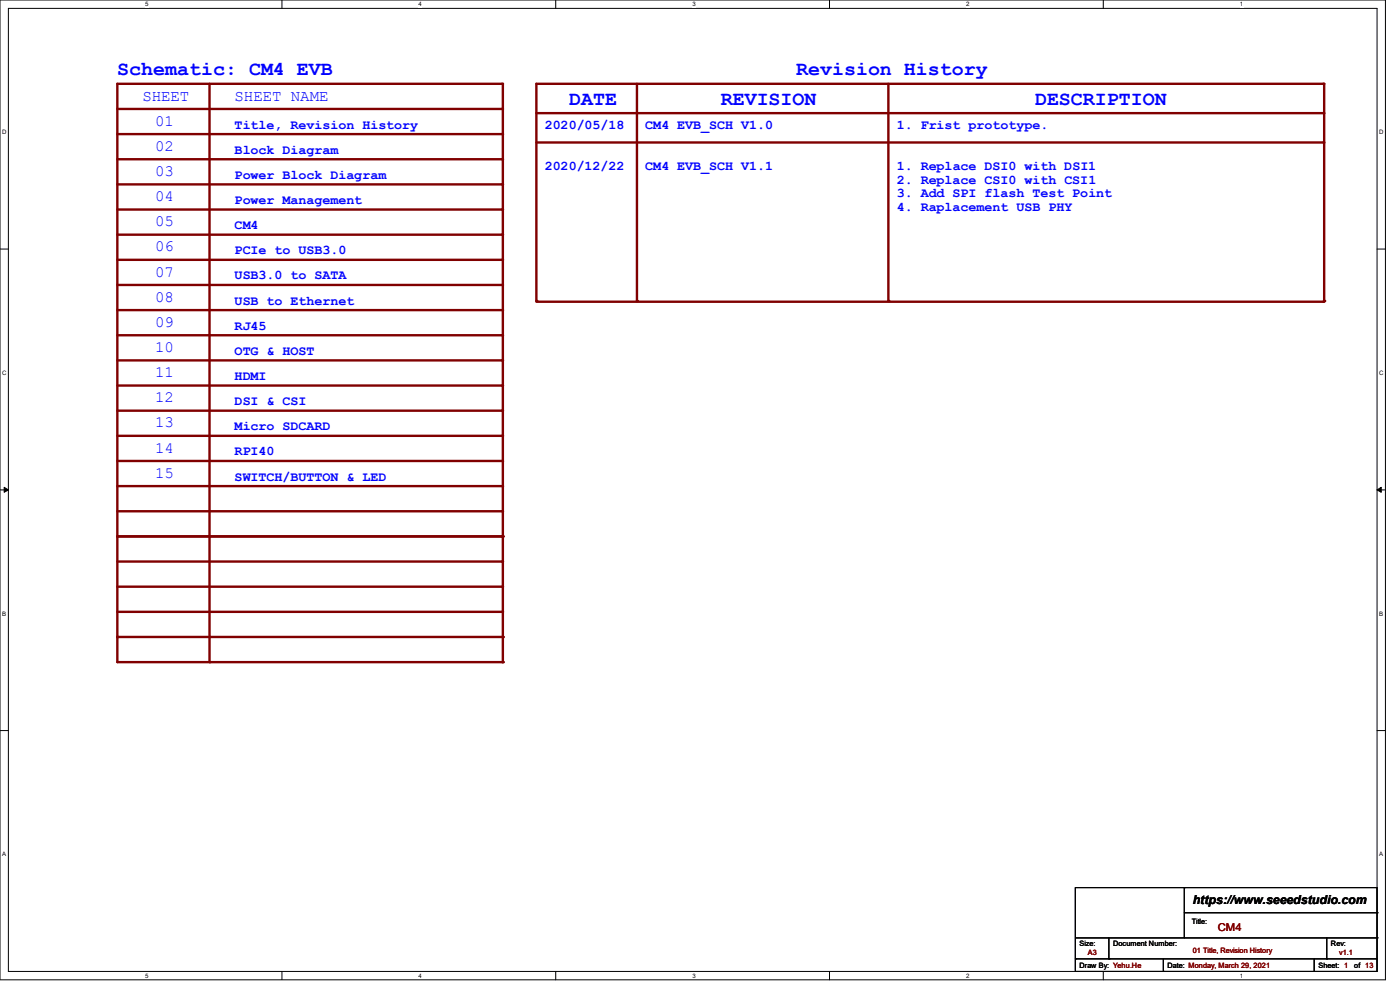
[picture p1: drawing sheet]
<svg xmlns="http://www.w3.org/2000/svg" width="297mm" height="210mm" viewBox="0 0 297 210" stroke-linecap="round" stroke-linejoin="round" font-family="sans-serif">
<path d="M0 0h293.9v207.9h-293.9zM1.8 1.8h290.3v204.3h-290.3z" fill="none" stroke="#000" stroke-width=".21"/>
<g fill="#fff">
<path d="M30.8 .2h.7v1.4h-.7z"/>
<path d="M30.8 206.2h.7v1.4h-.7z"/>
</g>
<path d="M59.8 0v1.8M59.8 206.1v1.8" fill="none" stroke="#000" stroke-width=".21"/>
<g fill="#fff">
<path d="M88.8 .2h.7v1.4h-.7z"/>
<path d="M88.8 206.2h.7v1.4h-.7z"/>
</g>
<path d="M117.9 0v1.8M117.9 206.1v1.8" fill="none" stroke="#000" stroke-width=".21"/>
<g fill="#fff">
<path d="M146.9 .2h.7v1.4h-.7z"/>
<path d="M146.9 206.2h.7v1.4h-.7z"/>
</g>
<path d="M176 0v1.8M176 206.1v1.8" fill="none" stroke="#000" stroke-width=".21"/>
<g fill="#fff">
<path d="M205 .2h.7v1.4h-.7z"/>
<path d="M205 206.2h.7v1.4h-.7z"/>
</g>
<path d="M234.1 0v1.8M234.1 206.1v1.8" fill="none" stroke="#000" stroke-width=".21"/>
<g fill="#fff">
<path d="M263.1 .2h.6v1.4h-.6z"/>
<path d="M263.1 206.2h.6v1.4h-.6z"/>
<path d="M.5 27.3h.9v1.4h-.9z"/>
<path d="M292.6 27.3h.9v1.4h-.9z"/>
<path d="M.5 78.4h.9v1.4h-.9z"/>
<path d="M292.6 78.4h.9v1.4h-.9z"/>
</g>
<path d="M0 52.8h1.8M292.1 52.8h1.8" fill="none" stroke="#000" stroke-width=".21"/>
<g fill="#fff">
<path d="M.5 129.5h.8v1.4h-.8z"/>
<path d="M292.6 129.5h.8v1.4h-.8z"/>
</g>
<path d="M0 103.9h1.8M292.1 103.9h1.8" fill="none" stroke="#000" stroke-width=".21"/>
<path d="M.9 103.4l.9 .5-.9 .5zM292.1 103.9l.9-.5v1z" fill="#000" stroke="#000" stroke-width=".21"/>
<g fill="#fff">
<path d="M.5 180.5h.8v1.4h-.8z"/>
<path d="M292.6 180.5h.8v1.4h-.8z"/>
</g>
<path d="M0 155h1.8M292.1 155h1.8" fill="none" stroke="#000" stroke-width=".21"/>
<path d="M24.9 17.8h81.6" fill="none" stroke="#800000" stroke-width=".51"/>
<circle cx="106.5" cy="17.8" r=".25" fill="#800000"/>
<path d="M113.8 17.8h167" fill="none" stroke="#800000" stroke-width=".51"/>
<circle cx="280.8" cy="17.8" r=".25" fill="#800000"/>
<path d="M24.9 23.1h81.6" fill="none" stroke="#800000" stroke-width=".51"/>
<circle cx="106.5" cy="23.1" r=".25" fill="#800000"/>
<path d="M113.8 24h167" fill="none" stroke="#800000" stroke-width=".51"/>
<circle cx="280.8" cy="24" r=".25" fill="#800000"/>
<path d="M24.9 28.4h81.6" fill="none" stroke="#800000" stroke-width=".51"/>
<circle cx="106.5" cy="28.4" r=".25" fill="#800000"/>
<path d="M24.9 33.8h81.6" fill="none" stroke="#800000" stroke-width=".51"/>
<circle cx="106.5" cy="33.8" r=".25" fill="#800000"/>
<path d="M24.9 39.1h81.6" fill="none" stroke="#800000" stroke-width=".51"/>
<circle cx="106.5" cy="39.1" r=".25" fill="#800000"/>
<path d="M113.8 30.2h167" fill="none" stroke="#800000" stroke-width=".51"/>
<circle cx="280.8" cy="30.2" r=".25" fill="#800000"/>
<path d="M24.9 44.4h81.6" fill="none" stroke="#800000" stroke-width=".51"/>
<circle cx="106.5" cy="44.4" r=".25" fill="#800000"/>
<path d="M24.9 49.8h81.6" fill="none" stroke="#800000" stroke-width=".51"/>
<circle cx="106.5" cy="49.8" r=".25" fill="#800000"/>
<path d="M24.9 17.8v96" fill="none" stroke="#800000" stroke-width=".51"/>
<circle cx="24.9" cy="113.8" r=".25" fill="#800000"/>
<path d="M24.9 55.1h81.6" fill="none" stroke="#800000" stroke-width=".51"/>
<circle cx="106.5" cy="55.1" r=".25" fill="#800000"/>
<path d="M44.4 17.8v96" fill="none" stroke="#800000" stroke-width=".51"/>
<circle cx="44.5" cy="113.8" r=".25" fill="#800000"/>
<path d="M106.7 17.8v96" fill="none" stroke="#800000" stroke-width=".51"/>
<circle cx="106.7" cy="113.8" r=".25" fill="#800000"/>
<path d="M24.9 60.5h81.6" fill="none" stroke="#800000" stroke-width=".51"/>
<circle cx="106.5" cy="60.5" r=".25" fill="#800000"/>
<path d="M24.9 65.8h81.6" fill="none" stroke="#800000" stroke-width=".51"/>
<circle cx="106.5" cy="65.8" r=".25" fill="#800000"/>
<path d="M24.9 71.1h81.6" fill="none" stroke="#800000" stroke-width=".51"/>
<circle cx="106.5" cy="71.1" r=".25" fill="#800000"/>
<path d="M24.9 76.5h81.6" fill="none" stroke="#800000" stroke-width=".51"/>
<circle cx="106.5" cy="76.5" r=".25" fill="#800000"/>
<path d="M24.9 81.8h81.6" fill="none" stroke="#800000" stroke-width=".51"/>
<circle cx="106.5" cy="81.8" r=".25" fill="#800000"/>
<path d="M24.9 87.1h81.6" fill="none" stroke="#800000" stroke-width=".51"/>
<circle cx="106.5" cy="87.1" r=".25" fill="#800000"/>
<path d="M24.9 92.5h81.6" fill="none" stroke="#800000" stroke-width=".51"/>
<circle cx="106.5" cy="92.5" r=".25" fill="#800000"/>
<path d="M24.9 97.8h81.6" fill="none" stroke="#800000" stroke-width=".51"/>
<circle cx="106.5" cy="97.8" r=".25" fill="#800000"/>
<path d="M24.9 103.1h81.6" fill="none" stroke="#800000" stroke-width=".51"/>
<circle cx="106.5" cy="103.1" r=".25" fill="#800000"/>
<path d="M24.9 108.5h81.6" fill="none" stroke="#800000" stroke-width=".51"/>
<circle cx="106.5" cy="108.5" r=".25" fill="#800000"/>
<path d="M24.9 113.8h81.6" fill="none" stroke="#800000" stroke-width=".51"/>
<circle cx="106.5" cy="113.8" r=".25" fill="#800000"/>
<path d="M113.8 17.8v46" fill="none" stroke="#800000" stroke-width=".51"/>
<circle cx="113.8" cy="63.8" r=".25" fill="#800000"/>
<path d="M113.8 64h167" fill="none" stroke="#800000" stroke-width=".51"/>
<circle cx="280.8" cy="64" r=".25" fill="#800000"/>
<path d="M135.1 17.8v46" fill="none" stroke="#800000" stroke-width=".51"/>
<circle cx="135.1" cy="63.8" r=".25" fill="#800000"/>
<path d="M188.5 17.8v46" fill="none" stroke="#800000" stroke-width=".51"/>
<circle cx="188.5" cy="63.8" r=".25" fill="#800000"/>
<path d="M280.9 17.8v46" fill="none" stroke="#800000" stroke-width=".51"/>
<circle cx="280.9" cy="63.8" r=".25" fill="#800000"/>
<path d="M24.9 113.8h81.6" fill="none" stroke="#800000" stroke-width=".51"/>
<circle cx="106.5" cy="113.8" r=".25" fill="#800000"/>
<path d="M24.9 119.1h81.6" fill="none" stroke="#800000" stroke-width=".51"/>
<circle cx="106.5" cy="119.1" r=".25" fill="#800000"/>
<path d="M24.9 124.5h81.6" fill="none" stroke="#800000" stroke-width=".51"/>
<circle cx="106.5" cy="124.5" r=".25" fill="#800000"/>
<path d="M24.9 129.8h81.6" fill="none" stroke="#800000" stroke-width=".51"/>
<circle cx="106.5" cy="129.8" r=".25" fill="#800000"/>
<path d="M24.9 135.1h81.6" fill="none" stroke="#800000" stroke-width=".51"/>
<circle cx="106.5" cy="135.1" r=".25" fill="#800000"/>
<path d="M24.9 113.8v21.3" fill="none" stroke="#800000" stroke-width=".51"/>
<circle cx="24.9" cy="135.1" r=".25" fill="#800000"/>
<path d="M44.4 113.8v21.3" fill="none" stroke="#800000" stroke-width=".51"/>
<circle cx="44.5" cy="135.1" r=".25" fill="#800000"/>
<path d="M106.7 113.8v21.3" fill="none" stroke="#800000" stroke-width=".51"/>
<circle cx="106.7" cy="135.1" r=".25" fill="#800000"/>
<path d="M24.9 140.5h81.6" fill="none" stroke="#800000" stroke-width=".51"/>
<circle cx="106.5" cy="140.5" r=".25" fill="#800000"/>
<path d="M24.9 135.1v5.4" fill="none" stroke="#800000" stroke-width=".51"/>
<circle cx="24.9" cy="135.1" r=".25" fill="#800000"/>
<path d="M44.4 135.1v5.4" fill="none" stroke="#800000" stroke-width=".51"/>
<circle cx="44.4" cy="140.5" r=".25" fill="#800000"/>
<path d="M106.7 135.1v5.4" fill="none" stroke="#800000" stroke-width=".51"/>
<circle cx="106.7" cy="140.5" r=".25" fill="#800000"/>
<g fill="none" stroke="#000" stroke-width=".21">
<path d="M228.1 188.3h64v17.8h-64zM228.1 199h64M235.2 199v4.4M251.2 188.3h.1M251.2 188.3v10.7M251.2 193.6h40.9M281.5 199v4.4M292.1 199h.1M292.1 193.6h.1M228.1 203.4h.1M228.1 203.4h64M235.2 203.4h.1"/>
<path d="M246.8 206.1h.1M246.8 203.4v2.7M278.8 206.1h.1M278.8 203.4v2.7M281.5 203.4h.1"/>
</g>
<g font-size="4.2" fill="#00f">
<text x="24.9" y="16">Schematic: CM4 EVB</text>
<text x="168.9" y="16">Revision History</text>
<text x="120.7" y="22.2">DATE</text>
<text x="152.9" y="22.2">REVISION</text>
<text x="219.6" y="22.2">DESCRIPTION</text>
</g>
<g font-size="3.3" fill="#00f">
<text x="30.2" y="21.3">SHEET</text>
<text x="49.8" y="21.3">SHEET NAME</text>
<text x="32.9" y="26.7">01</text>
<text x="32.9" y="32">02</text>
<text x="32.9" y="37.3">03</text>
<text x="32.9" y="42.7">04</text>
<text x="32.9" y="53.3">06</text>
<text x="32.9" y="48">05</text>
<text x="32.9" y="58.7">07</text>
<text x="32.9" y="64">08</text>
<text x="32.9" y="69.3">09</text>
<text x="32.9" y="74.7">10</text>
<text x="32.9" y="80">11</text>
<text x="32.9" y="85.3">12</text>
<text x="32.9" y="90.7">13</text>
<text x="32.9" y="96">14</text>
<text x="32.9" y="101.3">15</text>
</g>
<g font-size="2.8" fill="#00f">
<text x="49.8" y="27.3">Title, Revision History</text>
<text x="115.6" y="27.3">2020/05/18</text>
<text x="136.9" y="27.3">CM4 EVB_SCH V1.0</text>
<text x="190.2" y="27.3">1. Frist prototype.</text>
<text x="49.8" y="32.6">Block Diagram</text>
<text x="49.8" y="37.9">Power Block Diagram</text>
<text x="115.6" y="36.2">2020/12/22</text>
<text x="136.9" y="36.2">CM4 EVB_SCH V1.1</text>
<text x="190.2" y="39">2. Replace CSI0 with CSI1</text>
<text x="190.2" y="41.8">3. Add SPI flash Test Point</text>
<text x="190.3" y="36.2">1. Replace DSI0 with DSI1</text>
<text x="49.8" y="43.3">Power Management</text>
<text x="190.2" y="44.7">4. Raplacement USB PHY</text>
<text x="49.8" y="48.6">CM4</text>
<text x="49.8" y="53.9">PCIe to USB3.0</text>
<text x="49.8" y="59.3">USB3.0 to SATA</text>
<text x="49.8" y="64.6">USB to Ethernet</text>
<text x="49.8" y="69.9">RJ45</text>
<text x="49.8" y="75.3">OTG &amp; HOST</text>
<text x="49.8" y="80.6">HDMI</text>
<text x="49.8" y="85.9">DSI &amp; CSI</text>
<text x="49.8" y="91.3">Micro SDCARD</text>
<text x="49.8" y="101.9">SWITCH/BUTTON &amp; LED</text>
<text x="49.8" y="96.6">RPI40</text>
</g>
<text font-size="2.6" x="253" y="191.8">https://www.seeedstudio.com</text>
<text font-size="2.3" fill="#800000" x="258.4" y="197.5">CM4</text>
<g font-size="1.6">
<text x="252.8" y="196">Title:</text>
<text x="229" y="200.7">Size:</text>
<text x="236.1" y="200.7">Document Number:</text>
<text x="282.4" y="200.7">Rev:</text>
<text x="229" y="205.4">Draw By: Yehu.He</text>
<text x="247.7" y="205.4">Date: Monday, March 29, 2021</text>
<text x="279.7" y="205.4">Sheet: 1</text>
<text x="287.3" y="205.4">of 13</text>
</g>
<g font-size="1.6" fill="#800000">
<text x="230.8" y="202.7">A3</text>
<text x="253" y="202.2">01 Title, Revision History</text>
<text x="284.1" y="202.7">v1.1</text>
</g>
<g font-size="1.3">
<text x="30.8" y="1.3">5</text>
<text x="88.8" y="1.3">4</text>
<text x="146.9" y="1.3">3</text>
<text x="205" y="1.3">2</text>
<text x="263.1" y="1.3">1</text>
<text x=".5" y="28.4">D</text>
<text x="292.6" y="28.4">D</text>
<text x=".5" y="79.5">C</text>
<text x="292.6" y="79.5">C</text>
<text x=".5" y="130.6">B</text>
<text x="292.6" y="130.6">B</text>
<text x=".5" y="181.7">A</text>
<text x="292.6" y="181.7">A</text>
<text x="30.8" y="207.4">5</text>
<text x="88.8" y="207.4">4</text>
<text x="146.9" y="207.4">3</text>
<text x="205" y="207.4">2</text>
<text x="263.1" y="207.4">1</text>
</g>
</svg>
